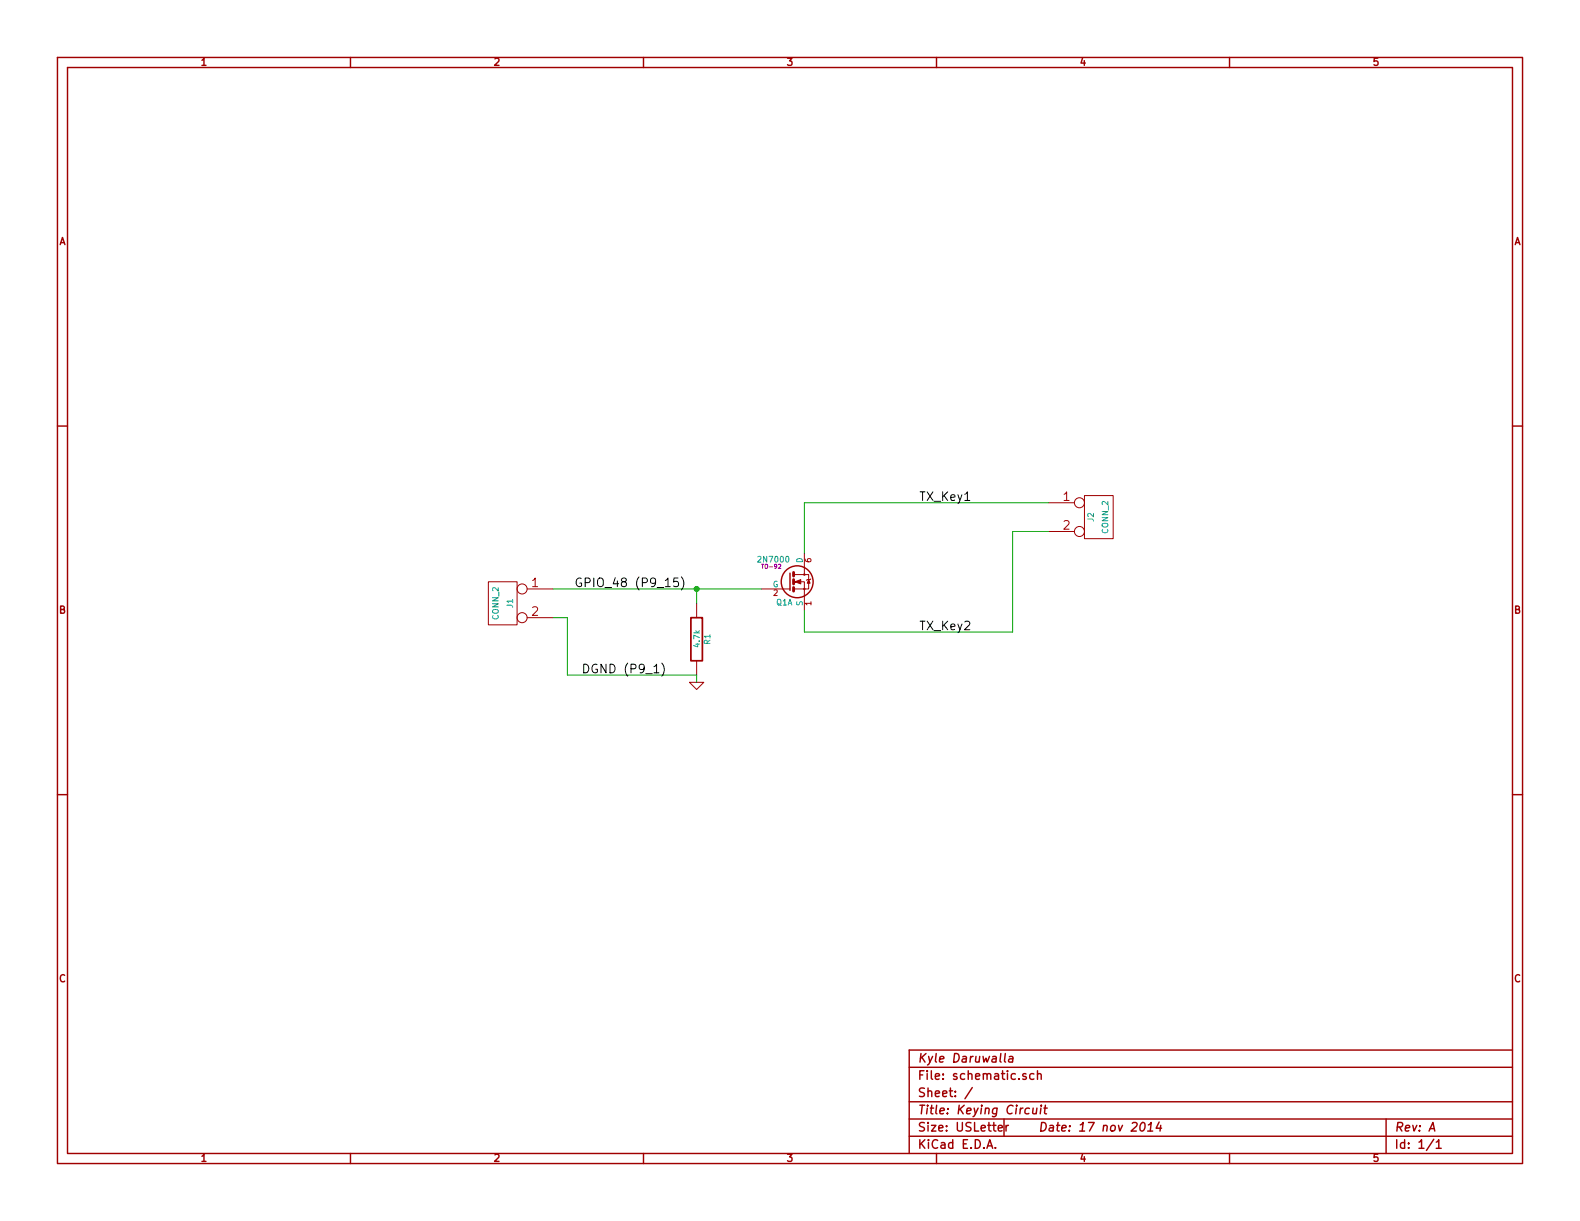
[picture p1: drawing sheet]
EESchema Schematic File Version 2
LIBS:power
LIBS:device
LIBS:transistors
LIBS:conn
LIBS:linear
LIBS:regul
LIBS:74xx
LIBS:cmos4000
LIBS:adc-dac
LIBS:memory
LIBS:xilinx
LIBS:special
LIBS:microcontrollers
LIBS:dsp
LIBS:microchip
LIBS:analog_switches
LIBS:motorola
LIBS:texas
LIBS:intel
LIBS:audio
LIBS:interface
LIBS:digital-audio
LIBS:philips
LIBS:display
LIBS:cypress
LIBS:siliconi
LIBS:opto
LIBS:atmel
LIBS:contrib
LIBS:valves
EELAYER 27 0
EELAYER END
$Descr USLetter 11000 8500
encoding utf-8
Sheet 1 1
Title "Keying Circuit"
Date "17 nov 2014"
Rev "A"
Comp "Kyle Daruwalla"
Comment1 ""
Comment2 ""
Comment3 ""
Comment4 ""
$EndDescr
$Comp
L R R1
U 1 1
P 4850 4450
F 0 "R1" V 4930 4450 40  0000 C CNN
F 1 "4.7k" V 4857 4451 40  0000 C CNN
F 2 "~" V 4780 4450 30  0000 C CNN
F 3 "~" H 4850 4450 30  0000 C CNN
	1    4850 4450
	1    0    0    -1  
$EndComp
$Comp
L FDG1024NZ Q1
U 1 1
P 5500 4050
F 0 "Q1" H 5500 3901 40  0000 R CNN
F 1 "2N7000" H 5500 4200 40  0000 R CNN
F 2 "TO-92" H 5370 4152 29  0000 C CNN
F 3 "~" H 5500 4050 60  0000 C CNN
	1    5500 4050
	1    0    0    -1  
$EndComp
$Comp
L GND #PWR?
U 1 1
P 4850 4750
F 0 "#PWR?" H 4850 4750 30  0001 C CNN
F 1 "GND" H 4850 4680 30  0001 C CNN
F 2 "" H 4850 4750 60  0000 C CNN
F 3 "" H 4850 4750 60  0000 C CNN
	1    4850 4750
	1    0    0    -1  
$EndComp
$Comp
L CONN_2 J1
U 1 1
P 3500 4200
F 0 "J1" V 3450 4200 40  0000 C CNN
F 1 "CONN_2" V 3550 4200 40  0000 C CNN
F 2 "~" H 3500 4200 60  0000 C CNN
F 3 "~" H 3500 4200 60  0000 C CNN
	1    3500 4200
	-1   0    0    -1  
$EndComp
$Comp
L CONN_2 J2
U 1 1
P 7650 3600
F 0 "J2" V 7600 3600 40  0000 C CNN
F 1 "CONN_2" V 7700 3600 40  0000 C CNN
F 2 "~" H 7650 3600 60  0000 C CNN
F 3 "~" H 7650 3600 60  0000 C CNN
	1    7650 3600
	1    0    0    -1  
$EndComp
Wire Wire Line
	4850 4100 4850 4200
Wire Wire Line
	3850 4100 5300 4100
Wire Wire Line
	4850 4700 4850 4750
Wire Wire Line
	5600 3500 5600 3850
Wire Wire Line
	5600 3500 7300 3500
Wire Wire Line
	5600 4400 7050 4400
Wire Wire Line
	7050 4400 7050 3700
Wire Wire Line
	7050 3700 7300 3700
Connection ~ 4850 4100
Wire Wire Line
	3950 4700 4850 4700
Wire Wire Line
	3950 4700 3950 4300
Wire Wire Line
	3950 4300 3850 4300
Wire Wire Line
	5600 4250 5600 4400
Text Label 6400 3500 0    60   ~ 0
TX_Key1
Text Label 6400 4400 0    60   ~ 0
TX_Key2
Text Label 4000 4100 0    60   ~ 0
GPIO_48 (P9_15)
Text Label 4050 4700 0    60   ~ 0
DGND (P9_1)
$EndSCHEMATC
